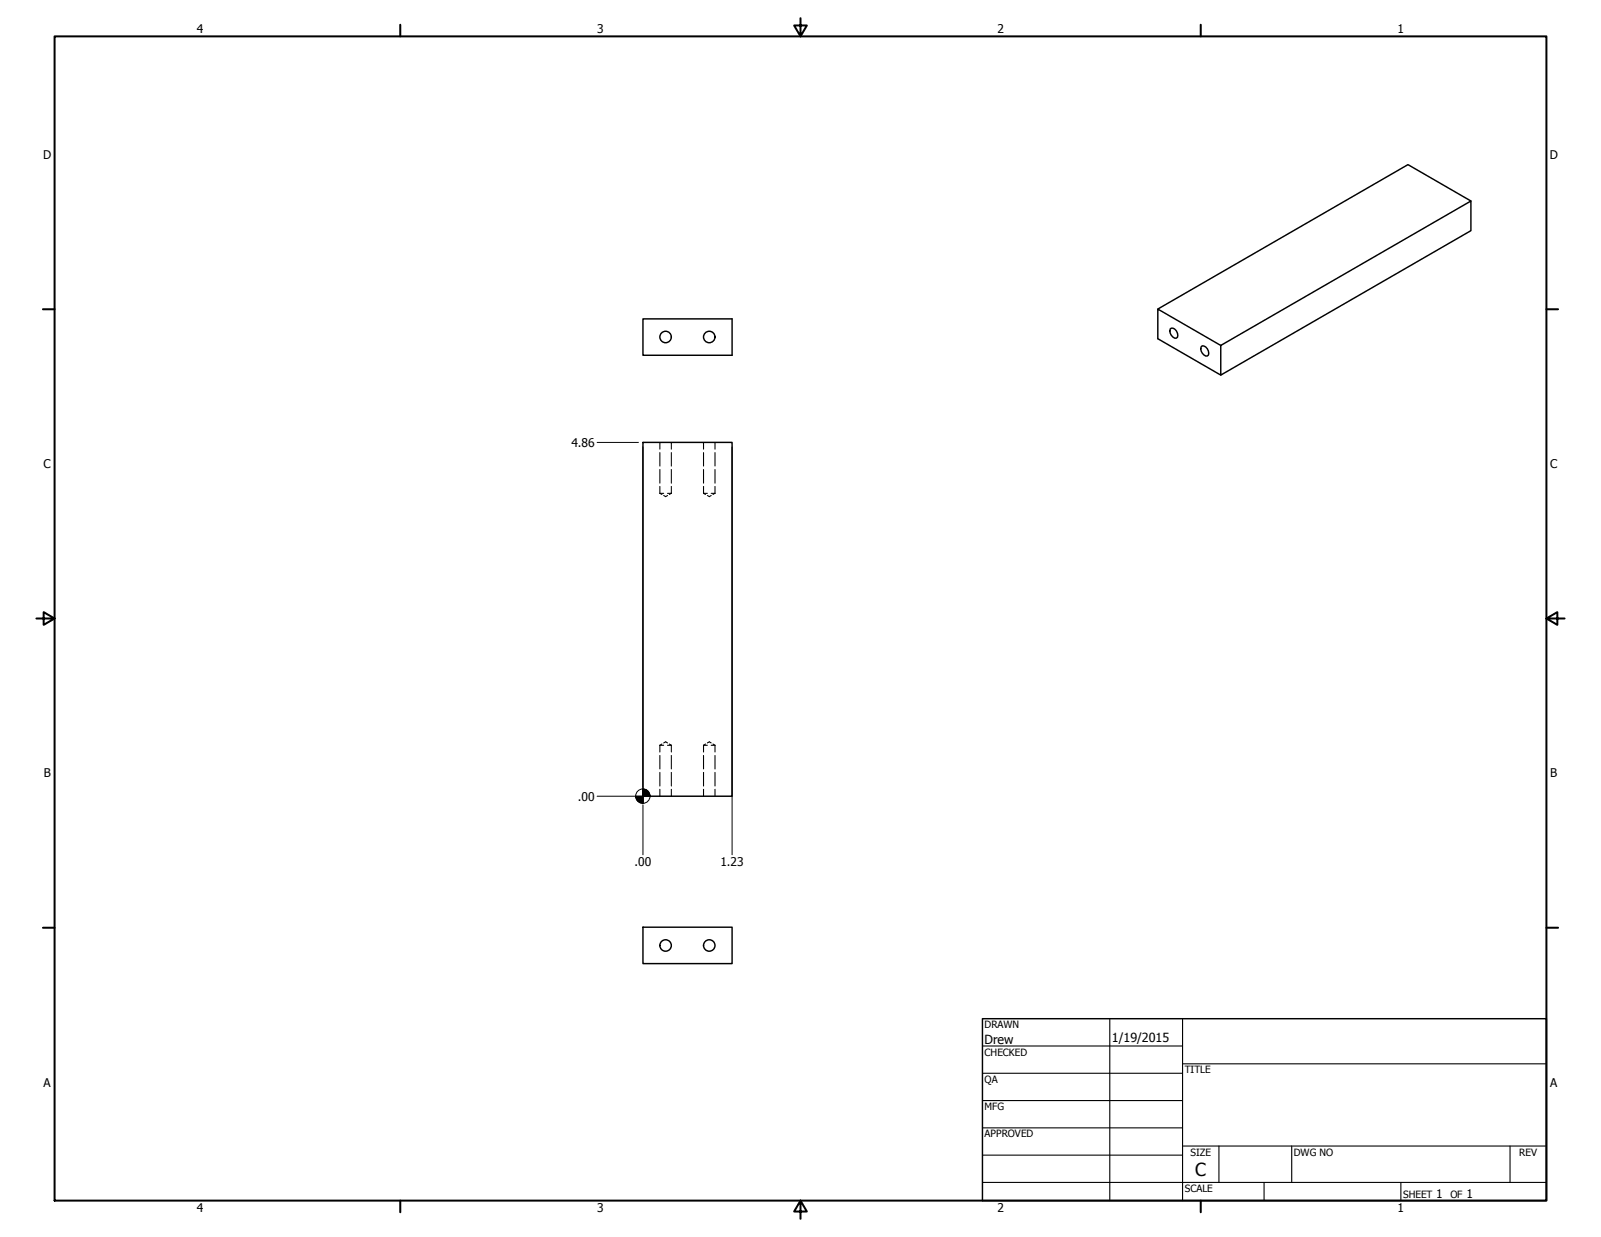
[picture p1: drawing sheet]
<svg xmlns="http://www.w3.org/2000/svg" width="559mm" height="432mm" viewBox="0 0 559 432" stroke-linecap="round" stroke-linejoin="round" font-family="sans-serif">
<!-- layer: Visible (ANSI) -->
<g fill="none" stroke="#000" stroke-width=".51">
<path d="M513.4 70.2l-22-12.7-87.3 50.4M224.4 111.3h31.1v12.7h-31.1zM408.4 114.9l.4-.3a2.43 2.43 0 0 1 2.2 3.1l-.4 .3a2.5 2.5 0 0 1-2.2-3.1zM419.6 120.7a2.52 2.52 0 0 1 2.2 3.3l-.4 .3a2.29 2.29 0 0 1-1.8-3.6zM426.1 120.6l87.3-50.4v10.3l-87.3 50.4zM426.1 120.6l-22-12.7v10.3l22 12.7M224.4 154.4h31.1v123.5h-31.1zM224.4 323.7h31.1v12.7h-31.1z"/>
<circle cx="232.3" cy="117.6" r="2"/>
<circle cx="247.6" cy="117.6" r="2"/>
<circle cx="232.3" cy="330" r="2"/>
<circle cx="247.6" cy="330" r="2"/>
</g>
<!-- layer: Hidden (ANSI) -->
<g fill="none" stroke="#000" stroke-width=".38">
<path d="M230.3 154.4v2.4M230.3 158v4.7M234.3 154.4v2.4M234.3 158v4.7M245.6 154.4v2.4M245.6 158v4.7M249.6 154.4v2.4M249.6 158v4.7M230.3 172.2h1.3M230.3 172.2l.7 .4M230.3 163.9v4.8M230.3 169.8v2.4"/>
<path d="M231.6 173l.7 .4 .7-.4M233 172.2h1.3M234.3 172.2l-.7 .4M234.3 163.9v4.8M234.3 169.8v2.4M245.6 172.2h1.3M245.6 172.2l.7 .4M245.6 163.9v4.8M245.6 169.8v2.4M246.9 173l.7 .4 .6-.4M248.2 172.2h1.4M249.6 172.2l-.7 .4"/>
<path d="M249.6 163.9v4.8M249.6 169.8v2.4M231 259.7l-.7 .5M231.6 259.3l.7-.3 .7 .3M233.6 259.7l.7 .5M246.3 259.7l-.7 .5M246.9 259.3l.7-.3 .6 .3M248.9 259.7l.7 .5M230.3 260.2v2.3M230.3 263.7v4.7M230.3 269.6v4.8M230.3 275.5v2.4"/>
<path d="M230.3 260.2h1.3M233 260.2h1.3M234.3 260.2v2.3M234.3 263.7v4.7M234.3 269.6v4.8M234.3 275.5v2.4M245.6 260.2v2.3M245.6 263.7v4.7M245.6 269.6v4.8M245.6 275.5v2.4M245.6 260.2h1.3M248.2 260.2h1.4"/>
<path d="M249.6 260.2v2.3M249.6 263.7v4.7M249.6 269.6v4.8M249.6 275.5v2.4"/>
</g>
<!-- layer: Border (ANSI) -->
<g fill="none" stroke="#000" stroke-width=".7">
<path d="M19 12.7h520.8v406.4h-520.8zM139.7 8.6v4.1M279.4 6.3v6.4l-2.2-3.8h4.4l-2.2 3.8M419.1 8.6v4.1M15 107.9h4M539.8 107.9h4M12.7 215.9h6.3l-3.8-2.2v4.4l3.8-2.2M539.8 215.9l3.8 2.2v-4.4l-3.8 2.2h6.3M15 323.8h4M539.8 323.8h4M139.7 419.1v4.1M279.4 419.1l2.2 3.8h-4.4l2.2-3.8v6.3"/>
<path d="M419.1 419.1v4.1"/>
</g>
<!-- layer: Title (ANSI) -->
<g fill="none" stroke="#000" stroke-width=".38">
<path d="M387.3 355.6v63.5M412.7 355.6v63.5M342.9 365.1h69.8M342.9 374.6h69.8M412.7 371.3h127.1M342.9 384.2h69.8M342.9 393.7h69.8M342.9 412.7h196.9M342.9 403.2h69.8M412.7 400h127.1M425.4 400v12.7M441.2 412.7v6.4"/>
<path d="M450.8 400v12.7M488.9 412.7v6.4M527 400v12.7"/>
</g>
<path d="M342.9 355.6h196.9v63.5h-196.9z" fill="none" stroke="#000" stroke-width=".51"/>
<!-- layer: Dimension (ANSI) -->
<g fill="none" stroke="#000" stroke-width=".35">
<path d="M208.4 154.4h14.4M224.4 156v118.9M255.5 156v142.4M208.4 277.9h13.6M224.4 280.9v17.5"/>
<circle cx="224.4" cy="277.9" r="2.51"/>
</g>
<path d="M221.9 277.9l.7 1.8-.5-.8zM221.9 277.9l1.6 2.3-.9-.5zM221.9 277.9l2.5 2.5-.9-.2zM224.4 277.9h2.5zM224.4 275.4l2.5 2.5h-2.5zM224.4 275.4v5zM221.9 277.9h2.5v2.5zM221.9 277.9h2.5zM226.1 276.2l.6 .7 .2 1zM225.4 275.6l.7 .6 .8 1.7zM224.4 275.4l1 .2 1.5 2.3z" fill="#000" stroke="#000" stroke-width=".35"/>
<text font-size="6.3" x="417.2" y="410.6">C</text>
<g font-size="4.4">
<text x="343.7" y="364.3">Drew</text>
<text x="388.1" y="363.7">1/19/2015</text>
</g>
<g font-size="4.2">
<text x="68.7" y="11.7">4</text>
<text x="208.4" y="11.7">3</text>
<text x="348.1" y="11.7">2</text>
<text x="487.8" y="11.7">1</text>
<text x="15.1" y="55.5">D</text>
<text x="540.9" y="55.5">D</text>
<text x="199.5" y="156">4.86</text>
<text x="15.2" y="163.4">C</text>
<text x="541" y="163.4">C</text>
<text x="15.3" y="271.4">B</text>
<text x="541.1" y="271.4">B</text>
<text x="201.7" y="279.5">.00</text>
<text x="221.5" y="302.3">.00</text>
<text x="251.5" y="302.3">1.23</text>
<text x="15.2" y="379.3">A</text>
<text x="541" y="379.3">A</text>
<text x="501.3" y="418.3">1</text>
<text x="511.8" y="418.3">1</text>
<text x="68.7" y="423.2">4</text>
<text x="208.4" y="423.2">3</text>
<text x="348.1" y="423.2">2</text>
<text x="487.8" y="423.2">1</text>
</g>
<g font-size="3.5">
<text x="343.7" y="358.9">DRAWN</text>
<text x="343.7" y="368.5">CHECKED</text>
<text x="413.5" y="374.6">TITLE</text>
<text x="343.7" y="378">QA</text>
<text x="343.7" y="387.5">MFG</text>
<text x="343.7" y="397.1">APPROVED</text>
<text x="415.5" y="403.4">SIZE</text>
<text x="451.6" y="403.4">DWG NO</text>
<text x="530.3" y="403.4">REV</text>
<text x="413.5" y="416.1">SCALE</text>
<text x="489.7" y="418.3">SHEET</text>
<text x="506.2" y="418.3">OF</text>
</g>
</svg>
